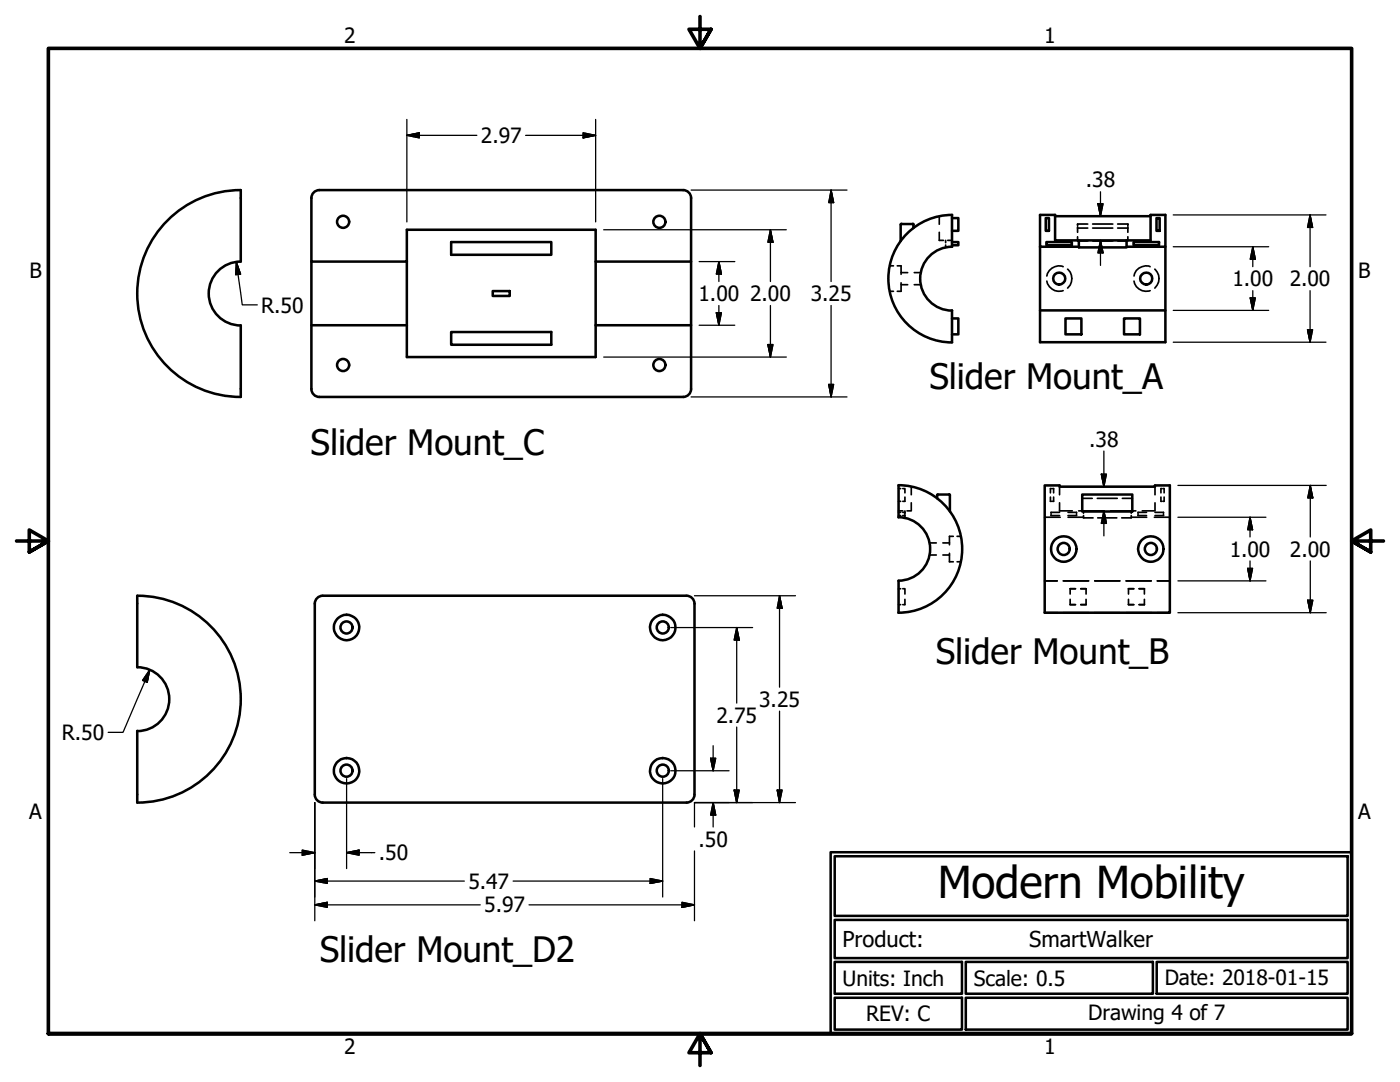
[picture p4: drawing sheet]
<svg xmlns="http://www.w3.org/2000/svg" width="279mm" height="216mm" viewBox="0 0 279 216" stroke-linecap="round" stroke-linejoin="round" font-family="sans-serif">
<!-- layer: Visible (ANSI) -->
<g fill="none" stroke="#000" stroke-width=".51">
<path d="M62.1 52.2v25.4M81.2 52.2v12.7h-19.1M90 48.3h20v2.5h-20zM98.3 58.1h3.4v1h-3.4zM118.9 52.2v12.7h19M137.9 52.2h-19v-6.4h-37.7v6.4h-19.1v-12.7a1.59 1.59 0 0 1 1.6-1.6h72.6a1.59 1.59 0 0 1 1.6 1.6v38.1M179.7 44.8v3.3M179.9 44.7h2.3M179.9 44.7l-.2 .1M182.2 44.7l.1 .1M182.3 44.8v.7M190 43.5h1.3v2.6h-1.3"/>
<path d="M190 48.3h1.3v.6h-1.3M207.6 49.2v19.1h25v-6.4h-25M208.7 43.5h.6v2.6h-.6zM208.8 48.3h5.1v.6h-5.1zM210.6 43.1h19M215.3 49.2h-7.7v-6.3h3v5.1h19v-5.1h3v6.3h-7.8M215.3 48v1.4h9.5v-1.4M226.2 48.3h5.1v.6h-5.1zM230.8 43.5h.6v2.6h-.6zM232.6 49.2v12.7M48 64.9v14.3a20.6 20.6 0 0 1-20.6-20.6 20.6 20.6 0 0 1 20.6-20.7v14.3a6.4 6.4 0 0 0-6.3 6.4 6.4 6.4 0 0 0 6.3 6.3M62.1 77.6a1.59 1.59 0 0 0 1.6 1.6h72.6a1.59 1.59 0 0 0 1.6-1.6"/>
<path d="M81.2 64.9v6.3h37.7v-6.3M90 66.3h20v2.5h-20zM190 61.9v6.4a12.7 12.7 0 0 1-12.7-12.7 12.7 12.7 0 0 1 12.7-12.7v6.3a6.4 6.4 0 0 0-6.4 6.4 6.4 6.4 0 0 0 6.4 6.4M190 63.5h1.3v3.2h-1.3M212.6 63.5h3.2v3.2h-3.2zM224.3 63.5h3.2v3.2h-3.2zM179.3 96.8a12.7 12.7 0 0 1 12.7 12.7 12.7 12.7 0 0 1-12.7 12.8v-6.4M179.3 96.9v6.3a6.3 6.3 0 0 1 6.3 6.3 6.3 6.3 0 0 1-6.3 6.4M189.4 98.6l.2 .2v3.3M189.4 98.7h-2.3l-.1 .7M208.5 96.9h3v.2h19v-.2h3v25.4h-25zM216 98.7h10v3.4h-10z"/>
<path d="M137 118.9a1.59 1.59 0 0 1 1.6 1.6v38a1.59 1.59 0 0 1-1.6 1.6M137 118.9h-72.6a1.59 1.59 0 0 0-1.6 1.6v38a1.59 1.59 0 0 0 1.6 1.6h72.6M27.4 145.8v14.3a20.6 20.6 0 0 0 20.6-20.6 20.6 20.6 0 0 0-20.6-20.6v14.2a6.4 6.4 0 0 1 6.4 6.4 6.4 6.4 0 0 1-6.4 6.4"/>
<circle cx="68.5" cy="44.3" r="1.21"/>
<circle cx="131.6" cy="44.3" r="1.21"/>
<circle cx="211.4" cy="55.6" r="1.21"/>
<circle cx="228.7" cy="55.6" r="1.22"/>
<circle cx="68.5" cy="72.8" r="1.21"/>
<circle cx="131.6" cy="72.8" r="1.21"/>
<circle cx="212.3" cy="109.5" r="1.21"/>
<circle cx="212.3" cy="109.5" r="2.54"/>
<circle cx="229.7" cy="109.6" r="2.53"/>
<circle cx="229.7" cy="109.5" r="1.21"/>
<circle cx="69.2" cy="125.2" r="1.21"/>
<circle cx="69.2" cy="125.2" r="2.52"/>
<circle cx="132.3" cy="125.2" r="1.21"/>
<circle cx="132.3" cy="125.2" r="2.54"/>
<circle cx="69.2" cy="153.8" r="1.21"/>
<circle cx="69.2" cy="153.8" r="2.54"/>
<circle cx="132.3" cy="153.8" r="1.21"/>
<circle cx="132.3" cy="153.8" r="2.54"/>
</g>
<!-- layer: Hidden (ANSI) -->
<g fill="none" stroke="#000" stroke-width=".34">
<path d="M177.5 53h.8M177.5 58.1h.8M179.1 53h.7v1.7M179.8 56.4v1.7h-.7M179.8 54.4h1.3M179.8 56.8h1.3M182.5 54.4h1.3M182.5 56.8h1.3M187.5 43.1v1.6M187.5 46.4v1.6h.8M188.7 48v.4M188.7 48.9v.5"/>
<path d="M189.1 48h.9M208.9 56.1a2.52 2.52 0 0 0 3.3 1.9M212.2 53.2a2.48 2.48 0 0 0-3.3 1.9M213.1 53.7a2.52 2.52 0 0 1 0 3.8M215.1 45.3v1.1M215.1 47.2v.9h2M215.1 45.5h2M217.1 44.7h-2v.3M218.1 44.7h4M218.1 45.5h4M218.1 48.1h4M223.1 44.7h2v.3"/>
<path d="M223.1 45.5h2M225.1 47.2v.9h-2M225.1 45.3v1.1M226.3 56.1a2.46 2.46 0 0 0 3.2 1.9M229.5 53.2a2.46 2.46 0 0 0-3.2 1.9M230.5 53.7a2.52 2.52 0 0 1 0 3.8M179.3 97.5h.4M180.2 97.5h.4v.8M180.6 99.2v.8h-.4M181.9 97.1v1.6M209.6 99.2v.8h.2M209.8 97.5h-.2v.8"/>
<path d="M210.1 97.5h.2v.8M210.3 99.2v.8h-.2M211.5 97.1v1.6M216 99.4h2M219 99.4h4M224 99.4h2M230.5 97.1v1.6M231.7 99.2v.8h.2M231.9 97.5h-.2v.8M232.1 97.5h.2v.8M232.3 99.2v.8h-.2M179.3 117.5h.4"/>
<path d="M179.3 100h.4M179.3 102.2h.4M179.3 102.9h.4M179.3 101.9h.9M180.2 117.5h.4v1M180.2 102.2h.4M180.2 102.9h.4M180.6 102.7v.6M180.6 101.9v.5M180.6 119.6v1h-.4M181.9 100.3v1.6h-.9M185.5 108.3h1.4"/>
<path d="M185.5 110.7h1.4M188.2 108.3h1.3M188.2 110.7h1.3M189.5 110.4v1.7h.7M190.2 107h-.7v1.7M191 112.1h.8M191 107h.8M208.5 103.2h3.1M208.5 115.9h2.5M209.8 102.7v.2h1.7M211.5 102.2h-1.7v.2M211.5 100.3v1.6h2.5"/>
<path d="M212.2 115.9h5.1M213.1 102.2h1.7v.2M213.1 103.2h3.1M213.6 119.6v1h1M214.6 117.5h-1v1M214.8 102.7v.2h-1.7M215.3 101.9h5M215.7 117.5h1zM216.2 102.9v.4h1.9M216.2 101.9v.5M216.7 119.6v1h-1M216.7 117.5v1"/>
<path d="M218.5 115.9h5M219.1 103.3h3.8M221.6 101.9h5.1M224.7 115.9h5M225.2 119.6v1h1.1M225.8 101.9v.5M225.8 102.9v.4h-1.9M225.8 103.2h3.1M226.3 117.5h-1.1v1M227.1 102.7v.2h1.7M227.3 117.5h1.1zM228.4 119.6v1h-1.1"/>
<path d="M228.4 117.5v1M228.8 102.2h-1.7v.2M230.4 103.2h3.1M230.5 100.3v1.6h-2.5M230.5 102.2h1.7v.2M231 115.9h2.5M232.2 102.7v.2h-1.7M179.3 120.6h.4M208.5 122.3h2.5M212.2 122.3h5.1M218.5 122.3h5M224.7 122.3h5"/>
<path d="M231 122.3h2.5"/>
</g>
<!-- layer: Border (ANSI) -->
<path d="M139.7 3.3v6.4l-2.2-3.9h4.4l-2.2 3.9 2.2-3.9M3.3 107.9h6.4l-3.9-2.2v4.5l3.9-2.3-3.9 2.3M276.1 107.9h-6.4l3.9-2.2v4.5l-3.9-2.3 3.9 2.3M9.7 206.2v-196.5h260v196.5h-260h260M141.9 210.1l-2.2-3.9 2.2 3.9h-4.4l2.2-3.9v6.4" fill="none" stroke="#000" stroke-width=".72"/>
<!-- layer: Title (ANSI) -->
<path d="M165.8 170.1h103.9v36.1h-103.9zM166.6 170.9h102.3v11.9h-102.3zM166.6 183.6h102.3v7.6h-102.3zM166.6 191.9h25.4v6.4h-25.4zM166.6 199.1h25.4v6.3h-25.4zM192.7 191.9h37.4v6.4h-37.4zM192.7 199.1h76.2v6.3h-76.2zM230.8 191.9h38.1v6.4h-38.1z" fill="none" stroke="#000" stroke-width=".51"/>
<!-- layer: Dimension (ANSI) -->
<g fill="none" stroke="#000" stroke-width=".25">
<path d="M81.2 27l2.5-.5v1zM81.2 27h14M81.2 23.8v20.5M104.9 27h14M116.4 26.5l2.5 .5-2.5 .5zM118.9 23.8v20.5M137.9 37.9h31.1M165.9 37.9l.5 2.5h-1zM165.9 37.9v18.3M219.6 38.3v4.8M47.2 52.3l.8 2.4-1 .1zM47.2 52.3l1.1 8.5h3.1"/>
<path d="M120.5 45.8h36.4M139.5 52.2h7.1M143.5 52.2l.5 2.5h-1zM143.5 52.2v4M153.8 45.8l.5 2.5h-1.1zM153.8 45.8v10.4M219.1 40.6h1l-.5 2.5zM219.6 48l.5 2.5h-1zM219.6 48v5M234.1 42.9h30.5M234.1 49.2h19.1M249.5 59.4h1l-.5 2.5z"/>
<path d="M250 49.2l.5 2.5h-1zM250 49.2v4M250 58v3.9M261.5 42.9l.5 2.5h-1.1zM261.5 42.9v10.3M261.5 58v10.3M120.5 71.2h36.4M137.9 79.2h31.1M139.5 64.9h7.1M143 62.4h1l-.5 2.5zM143.5 61v3.9M153.2 68.7h1.1l-.5 2.5z"/>
<path d="M153.8 61v10.2M165.4 76.7h1l-.5 2.5zM165.9 61v18.2M234.1 68.3h30.5M234.1 61.9h19.1M260.9 65.8h1.1l-.5 2.5zM219.8 94.6h1l-.5 2.5zM220.3 90v7.1M235.1 96.9h29.6M261.5 96.9l.5 2.5h-1zM261.5 96.9v10.2M138.6 118.9h20.1"/>
<path d="M155.6 118.9l.5 2.5h-1zM155.6 118.9v18.2M220.3 101.9l.5 2.5h-1zM220.3 101.9v5M235.1 115.9h17.5M235.1 103.2h17.5M249 113.4h1l-.5 2.5zM249.5 103.2l.5 2.5h-1zM249.5 103.2v3.9M249.5 111.9v4M261 119.8h1l-.5 2.5zM261.5 111.9v10.4"/>
<path d="M29.9 133.6l-.5 2.5-1-.3zM29.9 133.6l-5.3 12.5h-3M133.9 125.2h16.3M147 125.2l.5 2.5h-1zM147 125.2v15.1M235.1 122.3h29.6M69.2 155.4v17.9M132.2 155.4v23.6M133.9 153.8h11.6M141.8 151.3h1l-.5 2.5zM142.3 148.8v5M146.5 157.6h1l-.5 2.5z"/>
<path d="M147 145.1v15M155.1 157.6h1l-.5 2.5zM155.6 141.9v18.2M57.8 170.1h5M60.3 169.6l2.5 .5-2.5 .5zM62.8 175.8l2.5-.5v1zM62.8 160.1v23.6M62.8 175.8h29.9M69.2 170.1l2.5-.5v1zM69.2 170.1h5.6M102.4 175.8h29.8M129.8 175.3l2.4 .5-2.4 .5z"/>
<path d="M138.6 169.8v13.9M142.3 160.1l.5 2.5h-1zM142.3 160.1v4.9M158.7 160.1h-20.1v4.9M62.8 180.6l2.5-.6v1.1zM62.8 180.6h33M105.6 180.6h33M136.1 180l2.5 .6-2.5 .5z"/>
</g>
<g fill="#000" stroke="#000" stroke-width=".25">
<path d="M81.2 27l2.5-.5zM81.2 27l2.5-.5v1zM116.4 27.5l2.5-.5zM116.4 26.5l2.5 .5-2.5 .5zM47.2 52.3l.8 2.4zM47.2 52.3l.8 2.4-1 .1zM143.5 52.2l.5 2.5zM143.5 52.2l.5 2.5h-1zM153.8 45.8l.5 2.5zM153.8 45.8l.5 2.5h-1.1zM165.9 37.9l.5 2.5zM165.9 37.9l.5 2.5h-1z"/>
<path d="M219.1 40.6l.5 2.5zM219.1 40.6h1l-.5 2.5zM219.6 48l.5 2.5zM219.6 48l.5 2.5h-1zM249.5 59.4l.5 2.5zM249.5 59.4h1l-.5 2.5zM250 49.2l.5 2.5zM250 49.2l.5 2.5h-1zM261.5 42.9l.5 2.5zM261.5 42.9l.5 2.5h-1.1zM143 62.4l.5 2.5zM143 62.4h1l-.5 2.5z"/>
<path d="M153.2 68.7l.6 2.5zM153.2 68.7h1.1l-.5 2.5zM165.4 76.7l.5 2.5zM165.4 76.7h1l-.5 2.5zM260.9 65.8l.6 2.5zM260.9 65.8h1.1l-.5 2.5zM219.8 94.6l.5 2.5zM219.8 94.6h1l-.5 2.5zM261.5 96.9l.5 2.5zM261.5 96.9l.5 2.5h-1zM220.3 101.9l.5 2.5zM220.3 101.9l.5 2.5h-1z"/>
<path d="M249 113.4l.5 2.5zM249 113.4h1l-.5 2.5zM249.5 103.2l.5 2.5zM249.5 103.2l.5 2.5h-1zM261 119.8l.5 2.5zM261 119.8h1l-.5 2.5zM29.9 133.6l-.5 2.5zM29.9 133.6l-.5 2.5-1-.3zM147 125.2l.5 2.5zM147 125.2l.5 2.5h-1zM155.6 118.9l.5 2.5zM155.6 118.9l.5 2.5h-1z"/>
<path d="M141.8 151.3l.5 2.5zM141.8 151.3h1l-.5 2.5zM146.5 157.6l.5 2.5zM146.5 157.6h1l-.5 2.5zM155.1 157.6l.5 2.5zM155.1 157.6h1l-.5 2.5zM60.3 170.6l2.5-.5zM60.3 169.6l2.5 .5-2.5 .5zM62.8 175.8l2.5-.5zM62.8 175.8l2.5-.5v1zM69.2 170.1l2.5-.5zM69.2 170.1l2.5-.5v1z"/>
<path d="M129.8 176.3l2.4-.5zM129.8 175.3l2.4 .5-2.4 .5zM142.3 160.1l.5 2.5zM142.3 160.1l.5 2.5h-1zM62.8 180.6l2.5-.6zM62.8 180.6l2.5-.6v1.1zM136.1 181.1l2.5-.5zM136.1 180l2.5 .6-2.5 .5z"/>
</g>
<text font-size="8.8" x="187.2" y="179.2">Modern Mobility</text>
<g font-size="7">
<text x="185.5" y="77.6">Slider Mount_A</text>
<text x="62" y="90.8">Slider Mount_C</text>
<text x="186.7" y="132.6">Slider Mount_B</text>
<text x="63.8" y="192">Slider Mount_D2</text>
</g>
<g font-size="4.4">
<text x="168.1" y="189">Product:</text>
<text x="205.4" y="189">SmartWalker</text>
</g>
<g font-size="4.2">
<text x="68.7" y="8.6">2</text>
<text x="208.4" y="8.6">1</text>
<text x="96" y="28.5">2.97</text>
<text x="216.7" y="37.4">.38</text>
<text x="5.9" y="55.5">B</text>
<text x="246" y="57.1">1.00</text>
<text x="257.4" y="57.1">2.00</text>
<text x="271.1" y="55.5">B</text>
<text x="52.2" y="62.4">R.50</text>
<text x="139.4" y="60.1">1.00</text>
<text x="149.7" y="60.1">2.00</text>
<text x="161.8" y="60.1">3.25</text>
<text x="217.4" y="89.1">.38</text>
<text x="245.4" y="111.1">1.00</text>
<text x="257.4" y="111.1">2.00</text>
<text x="151.5" y="141">3.25</text>
<text x="12.3" y="147.7">R.50</text>
<text x="143" y="144.2">2.75</text>
<text x="5.8" y="163.4">A</text>
<text x="271" y="163.4">A</text>
<text x="75.6" y="171.7">.50</text>
<text x="139.4" y="169">.50</text>
<text x="93.5" y="177.3">5.47</text>
<text x="96.6" y="182.1">5.97</text>
<text x="168.1" y="196.7">Units: Inch</text>
<text x="194.4" y="196.7">Scale: 0.5</text>
<text x="232.5" y="196.6">Date: 2018-01-15</text>
<text x="172.9" y="203.8">REV: C</text>
<text x="217.2" y="203.5">Drawing 4 of 7</text>
<text x="68.7" y="210.3">2</text>
<text x="208.4" y="210.3">1</text>
</g>
</svg>
